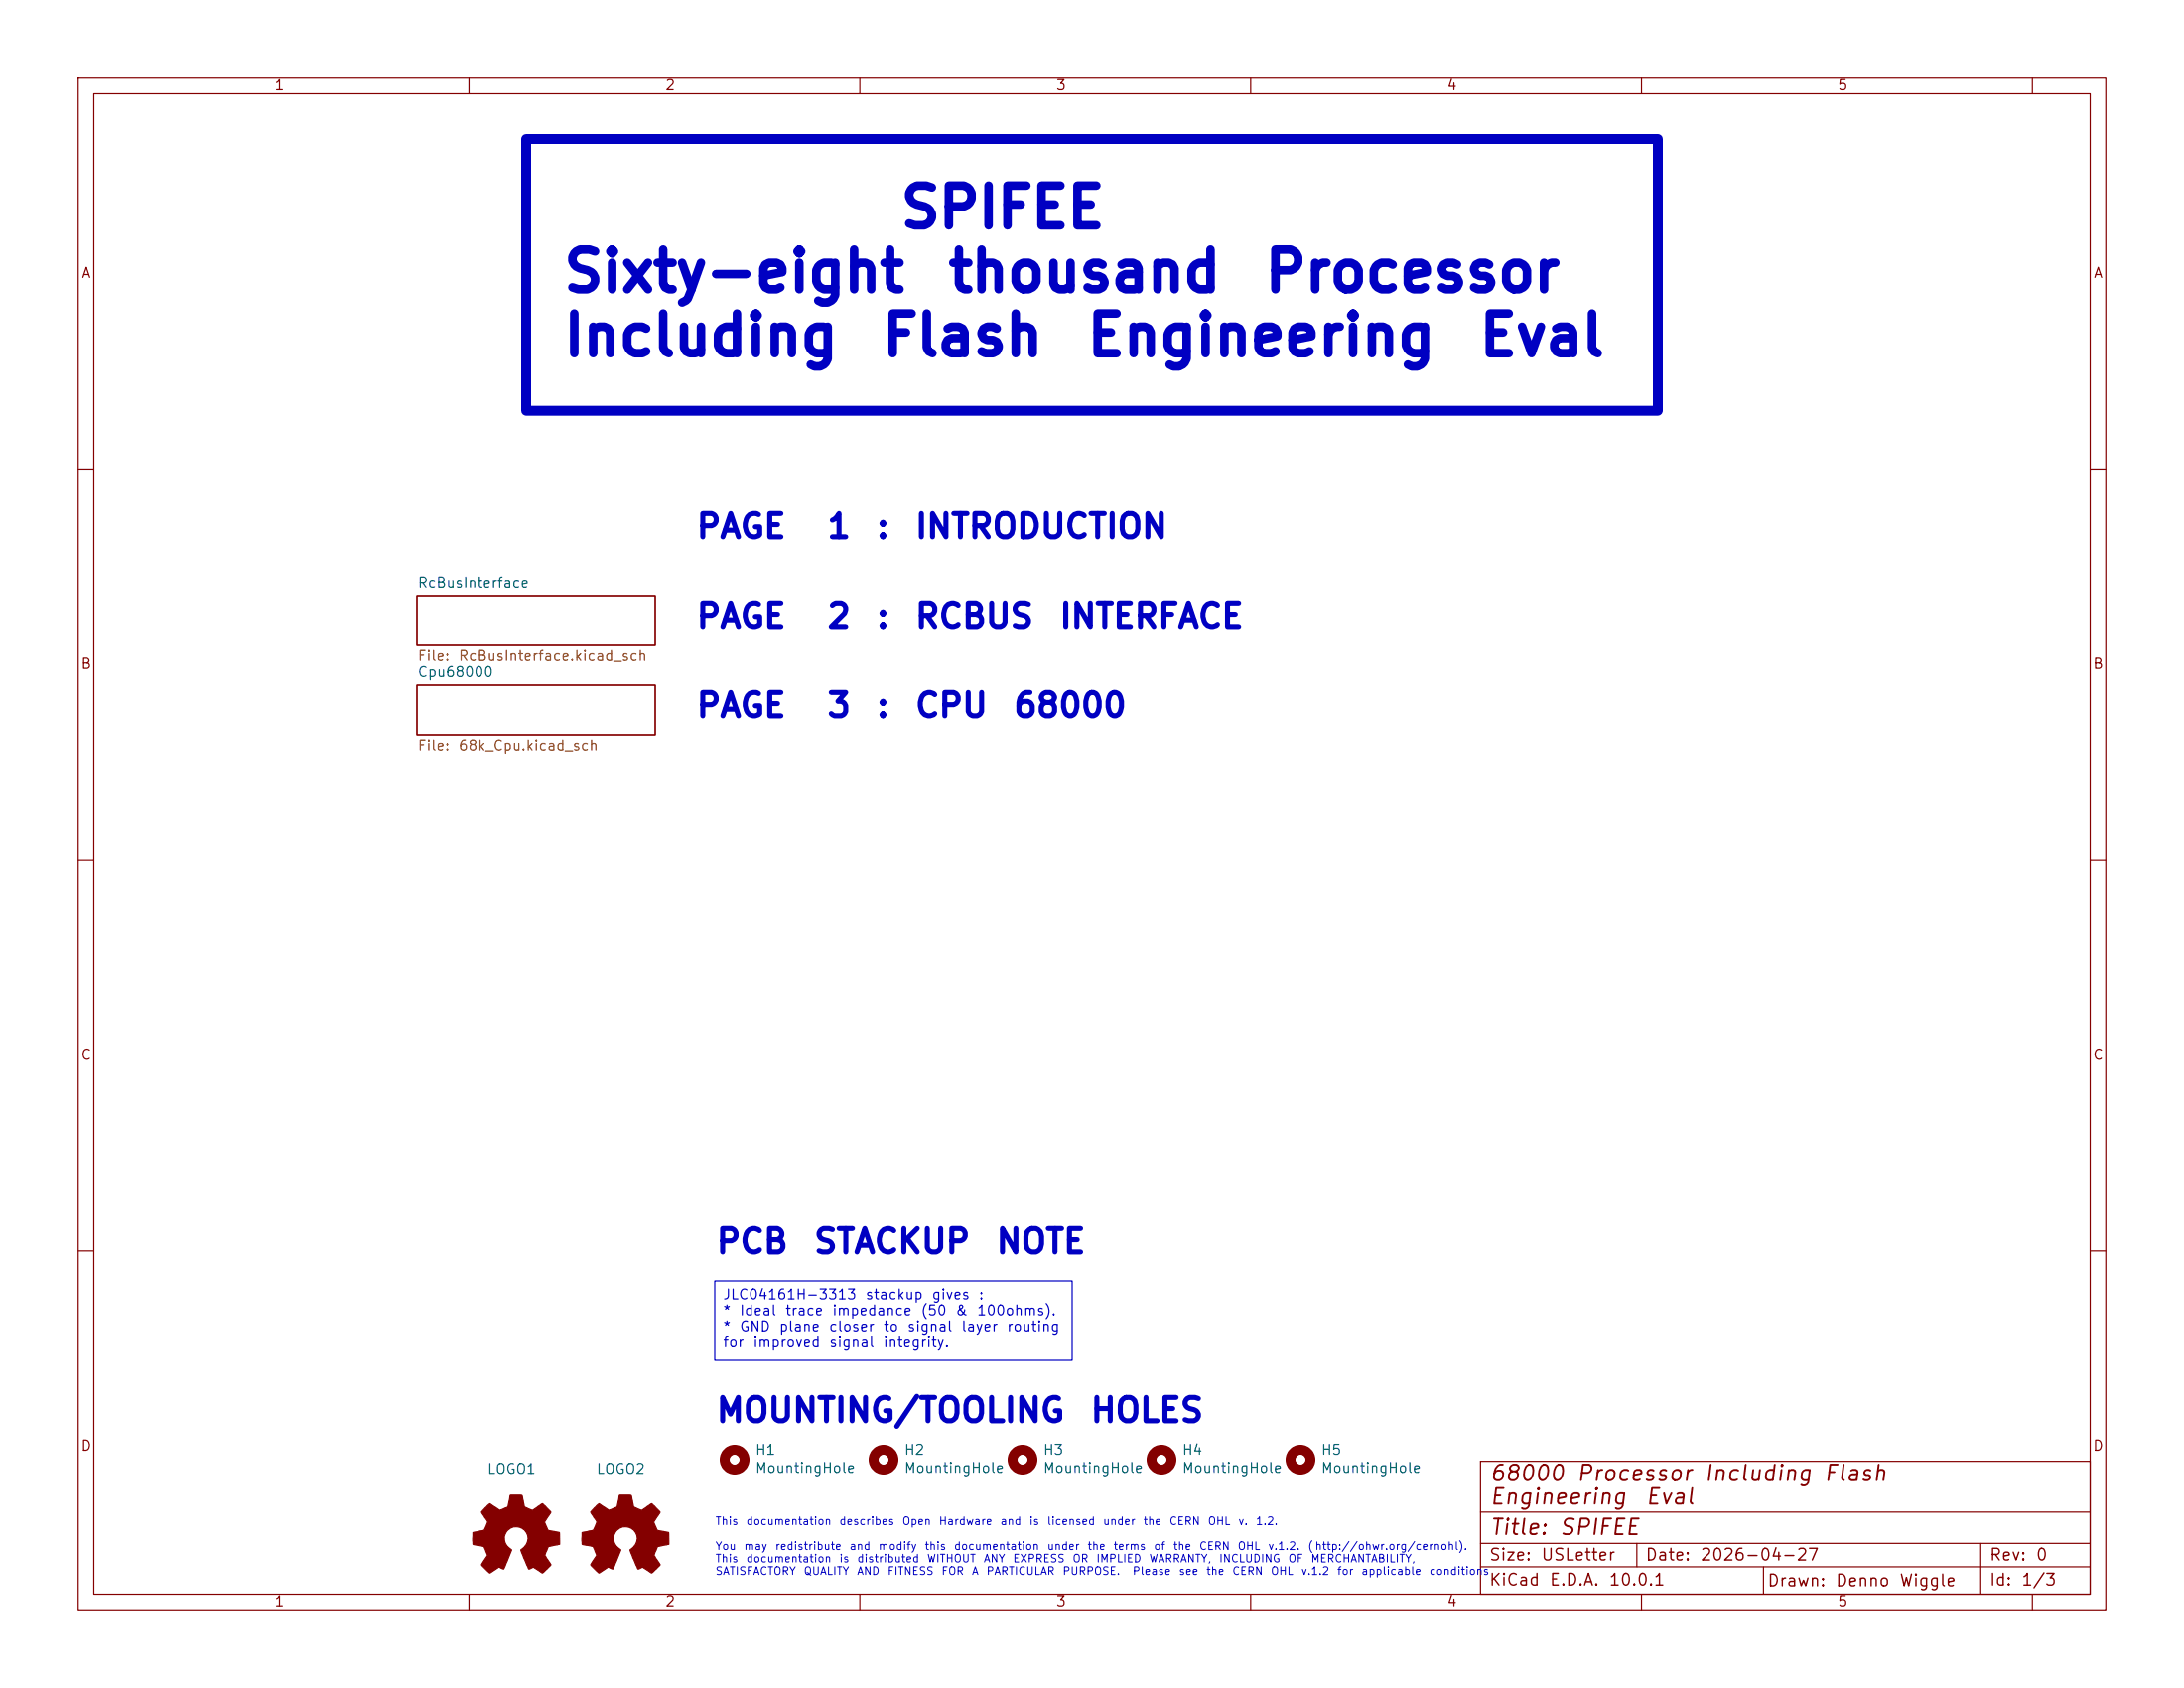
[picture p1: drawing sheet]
<svg xmlns="http://www.w3.org/2000/svg" width="279mm" height="216mm" viewBox="0 0 279 216" stroke-linecap="round" stroke-linejoin="round" font-family="sans-serif">
<g fill="none" stroke="#840000" stroke-width=".15">
<path d="M10 10h259.4v195.9h-259.4zM12 12h255.4v191.9h-255.4zM60 10v2M110 10v2M160 10v2M210 10v2M260 10v2M10 60h2M53.3 76.2h30.5v6.4h-30.5zM267.4 60h2M53.3 87.6h30.5v6.4h-30.5zM10 110h2"/>
<path d="M267.4 110h2M10 160h2M267.4 160h2M189.4 186.9h78v17h-78zM189.4 197.4h78M189.4 193.4h78M209.4 197.4v3M253.4 197.4v6.5M60 203.9v2M110 203.9v2M160 203.9v2M189.4 200.4h78"/>
<path d="M210 203.9v2M225.6 200.4v3.5M260 203.9v2"/>
</g>
<g fill="none" stroke="#840000" stroke-width="1.3">
<circle cx="94" cy="186.7" r="1.27"/>
<circle cx="113" cy="186.7" r="1.27"/>
<circle cx="130.8" cy="186.7" r="1.27"/>
<circle cx="148.6" cy="186.7" r="1.27"/>
<circle cx="166.4" cy="186.7" r="1.27"/>
</g>
<g fill="#840000" stroke="#840000" stroke-width=".15">
<path d="M76.4 192.6l.3-.3 1.2 .9 .8-.4a.27 .27 0 0 0 .3-.3l.3-1.3 1.4 .1 .4 1.5 1 .4 1.3-.9 1 1.1-.8 1.3 .5 1 1.4 .3 .1 1.5-1.4 .3-.4 .7-.1 .4 .8 1.2-1.1 1.1-1.2-.8-.6 .3-1-2.5a1.54 1.54 0 0 0 .6-2.3 1.54 1.54 0 0 0-2.4 0 1.61 1.61 0 0 0 .6 2.3l-1 2.5-.6-.3-1.1 .8a1.65 1.65 0 0 1-.9-.7l-.2-.4 .8-1.2-.5-1.1-1.3-.2a1.64 1.64 0 0 1-.1-1.2v-.4l1.2-.2a.83 .83 0 0 0 .5-.8l.2-.4-.8-1.2z"/>
<path d="M62.1 192.8l.6-.5 1.2 .9 .9-.4a.27 .27 0 0 0 .2-.3l.3-1.3 1.5 .1 .3 1.5 1 .4 1.3-.9 1.1 1.1-.8 1.3 .4 1 1.5 .3v1.5l-1.4 .3-.4 .7-.1 .4 .8 1.2-1.1 1.1-1.2-.8-.6 .3-1-2.5a1.54 1.54 0 0 0 .7-2.3 1.54 1.54 0 0 0-2.5 0 1.61 1.61 0 0 0 .7 2.3l-1.1 2.5-.6-.3-1.1 .8a1.65 1.65 0 0 1-.8-.7l-.3-.4 .8-1.2-.5-1.1-1.3-.2a1.64 1.64 0 0 1-.1-1.2v-.4l1.2-.2a.83 .83 0 0 0 .6-.8l.1-.4-.8-1.2z"/>
</g>
<path d="M67.3 17.8h144.8v34.7h-144.8z" fill="none" stroke="#0000c2" stroke-width="1.3"/>
<path d="M91.4 163.8h45.8v10.2h-45.8z" fill="none" stroke="#0000c2" stroke-width=".15"/>
<g font-size="5.1" fill="#0000c2">
<text x="114.8" y="30.4">SPIFEE</text>
<text x="71.8" y="38.5">Sixty-eight</text>
<text x="121" y="38.5">thousand</text>
<text x="161.5" y="38.5">Processor</text>
<text x="71.8" y="46.7">Including</text>
<text x="112.5" y="46.7">Flash</text>
<text x="138.7" y="46.7">Engineering</text>
<text x="188.9" y="46.7">Eval</text>
</g>
<g font-size="3" fill="#0000c2">
<text x="88.9" y="69.6">PAGE</text>
<text x="105.6" y="69.6">1</text>
<text x="111.9" y="69.6">:</text>
<text x="116.9" y="69.6">INTRODUCTION</text>
<text x="88.9" y="81">PAGE</text>
<text x="105.6" y="81">2</text>
<text x="111.9" y="81">:</text>
<text x="116.9" y="81">RCBUS</text>
<text x="135.3" y="81">INTERFACE</text>
<text x="88.9" y="92.5">PAGE</text>
<text x="105.6" y="92.5">3</text>
<text x="111.9" y="92.5">:</text>
<text x="116.9" y="92.5">CPU</text>
<text x="129.5" y="92.5">68000</text>
<text x="91.4" y="161">PCB</text>
<text x="103.9" y="161">STACKUP</text>
<text x="127.2" y="161">NOTE</text>
<text x="91.4" y="182.6">MOUNTING/TOOLING</text>
<text x="139.3" y="182.6">HOLES</text>
</g>
<g font-size="2" fill="#840000">
<text x="190.4" y="189.9">68000 Processor Including Flash</text>
<text x="190.4" y="196.8">Title: SPIFEE</text>
<text x="190.4" y="192.9">Engineering</text>
<text x="210.3" y="192.9">Eval</text>
</g>
<g font-size="1.5" fill="#840000">
<text x="190.4" y="203.2">KiCad</text>
<text x="190.4" y="200">Size:</text>
<text x="197.1" y="200">USLetter</text>
<text x="198.1" y="203.2">E.D.A.</text>
<text x="205.7" y="203.2">10.0.1</text>
<text x="210.4" y="200">Date:</text>
<text x="217.4" y="200">2026-04-27</text>
<text x="226" y="203.3">Drawn:</text>
<text x="234.7" y="203.3">Denno</text>
<text x="242.9" y="203.3">Wiggle</text>
<text x="254.4" y="200">Rev:</text>
<text x="254.4" y="203.2">Id:</text>
<text x="258.5" y="203.2">1/3</text>
<text x="260.3" y="200">0</text>
</g>
<g font-size="1.3" fill="#840000">
<text x="35" y="11.9">1</text>
<text x="85" y="11.9">2</text>
<text x="135" y="11.9">3</text>
<text x="185" y="11.9">4</text>
<text x="235" y="11.9">5</text>
<text x="10.3" y="35.9">A</text>
<text x="267.7" y="35.9">A</text>
<text x="10.3" y="85.9">B</text>
<text x="267.7" y="85.9">B</text>
<text x="10.3" y="135.9">C</text>
<text x="267.7" y="135.9">C</text>
<text x="10.3" y="185.9">D</text>
<text x="267.7" y="185.9">D</text>
<text x="35" y="205.8">1</text>
<text x="85" y="205.8">2</text>
<text x="135" y="205.8">3</text>
<text x="185" y="205.8">4</text>
<text x="235" y="205.8">5</text>
</g>
<g font-size="1.3" fill="#006464">
<text x="53.3" y="75.5">RcBusInterface</text>
<text x="53.3" y="86.9">Cpu68000</text>
<text x="62.2" y="188.8">LOGO1</text>
<text x="76.2" y="188.8">LOGO2</text>
<text x="96.5" y="186.4">H1</text>
<text x="96.5" y="188.7">MountingHole</text>
<text x="115.6" y="186.4">H2</text>
<text x="115.6" y="188.7">MountingHole</text>
<text x="133.4" y="186.4">H3</text>
<text x="133.4" y="188.7">MountingHole</text>
<text x="151.1" y="186.4">H4</text>
<text x="151.1" y="188.7">MountingHole</text>
<text x="168.9" y="186.4">H5</text>
<text x="168.9" y="188.7">MountingHole</text>
</g>
<g font-size="1.3" fill="#725600">
<text x="53.3" y="84.9">File:</text>
<text x="58.6" y="84.9">RcBusInterface.kicad_sch</text>
<text x="53.3" y="96.3">File:</text>
<text x="58.6" y="96.3">68k_Cpu.kicad_sch</text>
</g>
<g font-size="1.3" fill="#0000c2">
<text x="92.4" y="166.5">JLC04161H-3313</text>
<text x="110.6" y="166.5">stackup</text>
<text x="119.1" y="166.5">gives</text>
<text x="125.1" y="166.5">:</text>
<text x="92.4" y="168.6">*</text>
<text x="92.4" y="170.6">*</text>
<text x="92.4" y="172.6">for</text>
<text x="94.5" y="168.6">Ideal</text>
<text x="94.5" y="170.6">GND</text>
<text x="96.2" y="172.6">improved</text>
<text x="99.6" y="170.6">plane</text>
<text x="100.4" y="168.6">trace</text>
<text x="105.9" y="170.6">closer</text>
<text x="106" y="172.6">signal</text>
<text x="106.4" y="168.6">impedance</text>
<text x="112.9" y="172.6">integrity.</text>
<text x="112.9" y="170.6">to</text>
<text x="116" y="170.6">signal</text>
<text x="117.7" y="168.6">(50</text>
<text x="122.1" y="168.6">&amp;</text>
<text x="122.9" y="170.6">layer</text>
<text x="124.9" y="168.6">100ohms).</text>
<text x="128.7" y="170.6">routing</text>
</g>
<g font-size="1" fill="#0000c2">
<text x="91.4" y="195.3">This</text>
<text x="95.4" y="195.3">documentation</text>
<text x="107.3" y="195.3">describes</text>
<text x="115.3" y="195.3">Open</text>
<text x="120" y="195.3">Hardware</text>
<text x="127.9" y="195.3">and</text>
<text x="131.6" y="195.3">is</text>
<text x="133.9" y="195.3">licensed</text>
<text x="141" y="195.3">under</text>
<text x="146.2" y="195.3">the</text>
<text x="149.5" y="195.3">CERN</text>
<text x="154.4" y="195.3">OHL</text>
<text x="158.3" y="195.3">v.</text>
<text x="160.6" y="195.3">1.2.</text>
<text x="91.4" y="198.5">You</text>
<text x="91.4" y="200.1">This</text>
<text x="91.4" y="201.7">SATISFACTORY</text>
<text x="95.1" y="198.5">may</text>
<text x="95.4" y="200.1">documentation</text>
<text x="99.1" y="198.5">redistribute</text>
<text x="102.7" y="201.7">QUALITY</text>
<text x="107.3" y="200.1">is</text>
<text x="108.6" y="198.5">and</text>
<text x="109.6" y="201.7">AND</text>
<text x="109.6" y="200.1">distributed</text>
<text x="112.3" y="198.5">modify</text>
<text x="113.4" y="201.7">FITNESS</text>
<text x="118.2" y="198.5">this</text>
<text x="118.5" y="200.1">WITHOUT</text>
<text x="120.4" y="201.7">FOR</text>
<text x="122" y="198.5">documentation</text>
<text x="124.2" y="201.7">A</text>
<text x="125.8" y="200.1">ANY</text>
<text x="126.1" y="201.7">PARTICULAR</text>
<text x="129.5" y="200.1">EXPRESS</text>
<text x="133.9" y="198.5">under</text>
<text x="135.8" y="201.7">PURPOSE.</text>
<text x="137.1" y="200.1">OR</text>
<text x="139" y="198.5">the</text>
<text x="140.2" y="200.1">IMPLIED</text>
<text x="142.4" y="198.5">terms</text>
<text x="144.8" y="201.7">Please</text>
<text x="146.9" y="200.1">WARRANTY,</text>
<text x="147.5" y="198.5">of</text>
<text x="150" y="198.5">the</text>
<text x="150.7" y="201.7">see</text>
<text x="153.3" y="198.5">CERN</text>
<text x="154.2" y="201.7">the</text>
<text x="155.9" y="200.1">INCLUDING</text>
<text x="157.6" y="201.7">CERN</text>
<text x="158.3" y="198.5">OHL</text>
<text x="162.1" y="198.5">v.1.2.</text>
<text x="162.5" y="201.7">OHL</text>
<text x="164.7" y="200.1">OF</text>
<text x="166.4" y="201.7">v.1.2</text>
<text x="167.2" y="198.5">(http://ohwr.org/cernohl).</text>
<text x="167.6" y="200.1">MERCHANTABILITY,</text>
<text x="171" y="201.7">for</text>
<text x="174.1" y="201.7">applicable</text>
<text x="182.8" y="201.7">conditions</text>
</g>
</svg>
